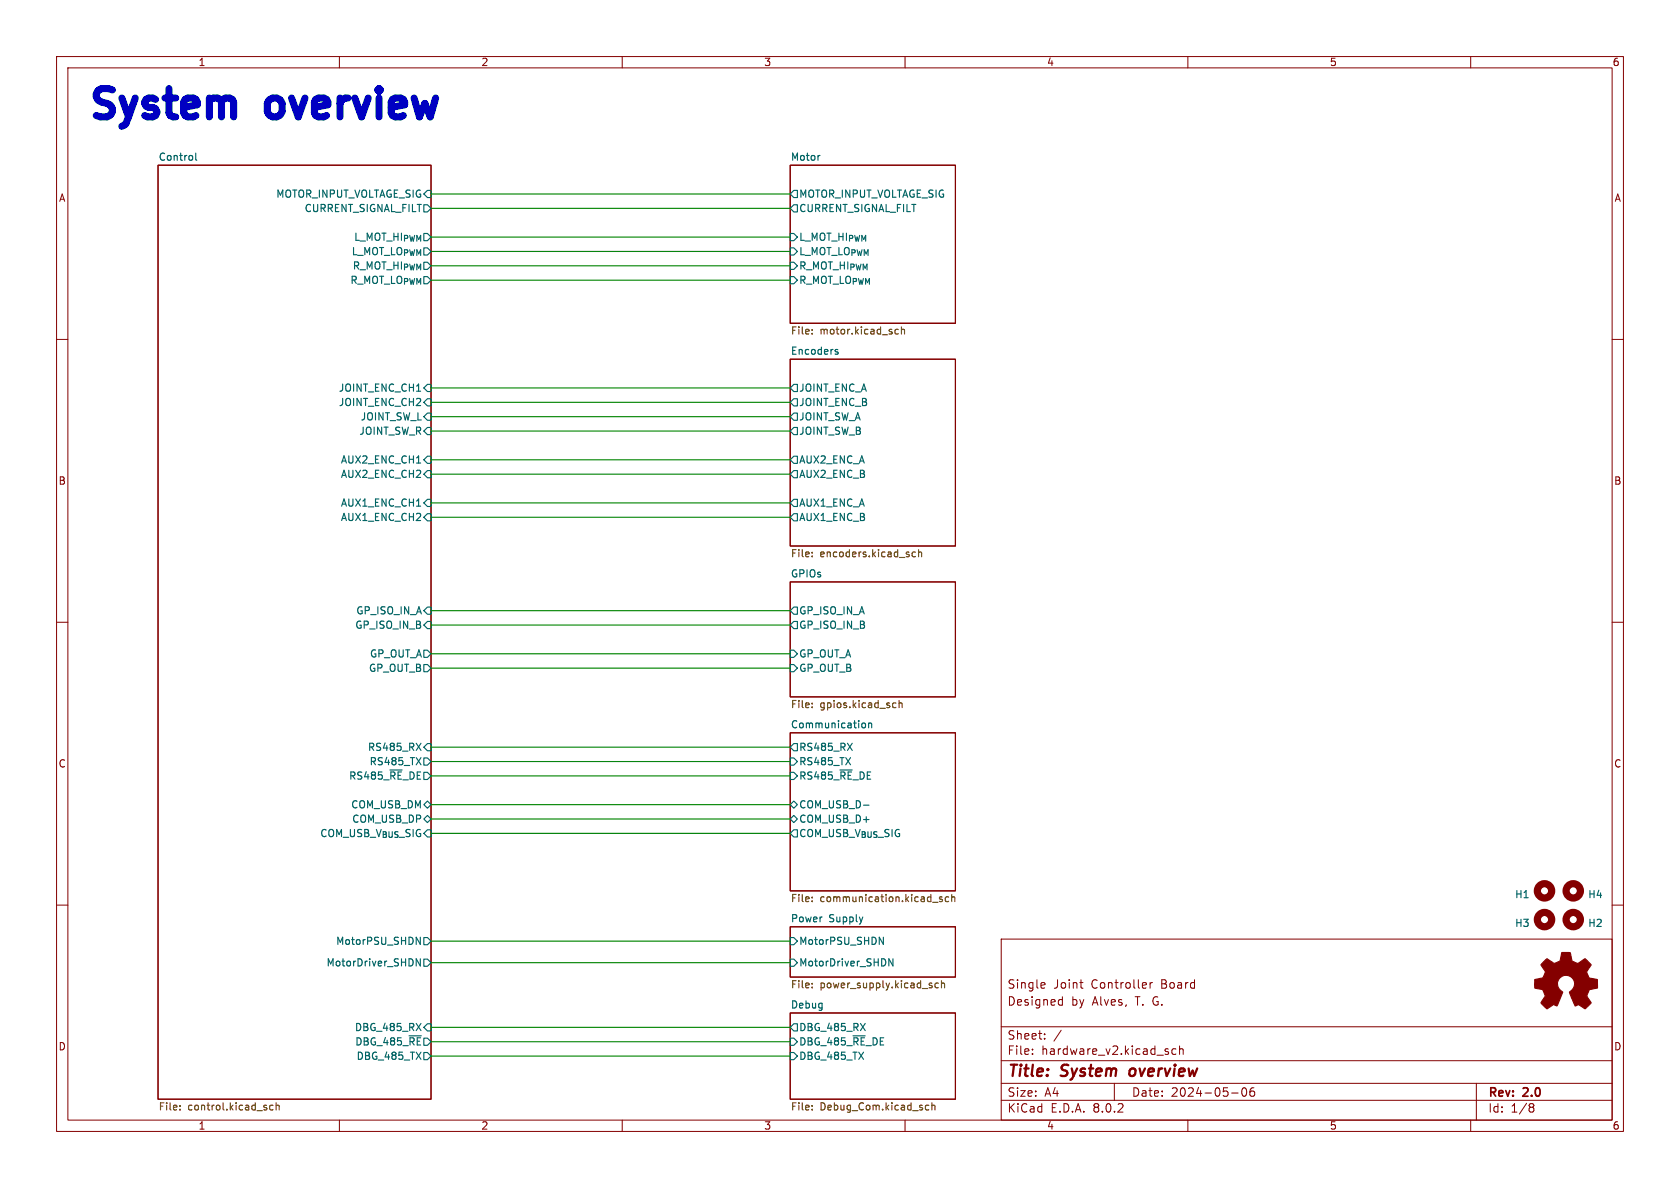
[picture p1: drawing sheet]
<svg xmlns="http://www.w3.org/2000/svg" width="297mm" height="210mm" viewBox="0 0 297 210" stroke-linecap="round" stroke-linejoin="round" font-family="sans-serif">
<g fill="none" stroke="#840000" stroke-width=".18">
<path d="M10 10h277v190h-277zM12 12h273v186h-273zM60 10v2M110 10v2M160 10v2M210 10v2M260 10v2M10 60h2M285 60h2M10 110h2M285 110h2M10 160h2"/>
<path d="M285 160h2M177 166h108v32h-108zM184.2 173.7l.5 .1v.3l-.7 .1M184.7 174.6l-.5 .1M187.4 176.7l.4 .1M187.8 176.2v1.5M187.8 177.6l-.4 .1M190.9 173.7h.6M191.3 174.7h.2M203.3 173.7v1M203.7 173.7l-.2 .1-.2 .2M60 198v2"/>
<path d="M110 198v2M160 198v2M177 194.5h108M177 191.5h108M177 187.5h108M177 181.5h108M182.5 186.3v.1M182.5 185.5v.1M184.7 183.6v.1M184.7 182.8v.1M187.6 182.1l-1.3 2M197 191.5v3"/>
<path d="M207.9 185.5l-.4-.1-.3 .3v.4l.1 .2h.6M208.5 185.5l.2-.1 .4 .1 .1 .9M208.5 184.9v1.5M210 198v2M217.7 193.2h1.2M219.7 192.4l.2-.1a.81 .81 0 0 1 .6 .6 .81 .81 0 0 1-.3 .8l-.2 .1a.81 .81 0 0 1-.3-1.4zM221.7 192.3a.59 .59 0 0 0-.7 .6v.6l.1 .2 .4 .1 .2-.1 .1-.5-.1-.3h-.5l-.2 .3M260 198v2M261 191.5v6.5M270.6 195.1h.3l.3 .3-.3 .3M270.6 195.7h.3M270.9 195.7l.2 .2 .1 .4-.3 .3h-.3"/>
</g>
<path d="M199.8 189.1l-.2 .7 .4 .4" fill="none" stroke="#840000" stroke-width=".4"/>
<path d="M27.9 29.2h48.3v165.1h-48.3zM139.7 29.2h29.2v28h-29.2zM139.7 63.5h29.2v33h-29.2zM139.7 102.9h29.2v20.3h-29.2zM139.7 129.5h29.2v28h-29.2zM139.7 179.1h29.2v15.2h-29.2zM139.7 163.8h29.2v8.9h-29.2z" fill="none" stroke="#840000" stroke-width=".2"/>
<g fill="none" stroke="#006464" stroke-width=".2">
<path d="M34.6 27.1v1.1l.2 .1M74.9 36.2h.7l.6 .6-.6 .7h-.7zM75.6 33.7h.6v1.2h-.6l-.7-.6zM140.3 33.7h.7v1.2h-.7l-.6-.6zM140.3 36.2h.7v1.3h-.7l-.6-.7zM145 27.5h-.3M139.7 41.3h.6l.7 .6-.7 .6h-.6zM139.7 43.8h.6l.7 .7-.7 .6h-.6zM139.7 46.4h.6l.7 .6-.7 .6h-.6zM139.7 48.9h.6l.7 .6-.7 .7h-.6zM73.6 69.2h.8M75.6 70.5h.6v1.3h-.6l-.7-.7z"/>
<path d="M75.6 67.9h.6v1.3h-.6l-.7-.6zM75.6 73h.6v1.3h-.6l-.7-.6zM75.6 75.6h.6v1.2h-.6l-.7-.6zM140.3 67.9h.7v1.3h-.7l-.6-.6zM140.3 70.5h.7v1.3h-.7l-.6-.7zM140.3 73h.7v1.3h-.7l-.6-.6zM140.3 75.6h.7v1.2h-.7l-.6-.6zM147.7 62.1l.4 .2 .1 .1-.2 .2h-.4M147.7 61.8h.4M73.6 89.5h.8M73.6 81.9h.8M75.6 88.3h.6v1.2h-.6l-.7-.6z"/>
<path d="M75.6 90.8h.6v1.3h-.6l-.7-.7zM75.6 83.2h.6v1.3h-.6l-.7-.7zM75.6 80.6h.6v1.3h-.6l-.7-.6zM140.3 83.2h.7v1.3h-.7l-.6-.7zM140.3 80.6h.7v1.3h-.7l-.6-.6zM140.3 90.8h.7v1.3h-.7l-.6-.7zM140.3 88.3h.7v1.2h-.7l-.6-.6zM74.9 114.9h.7l.6 .7-.6 .6h-.7zM74.9 117.5h.7l.6 .6-.6 .6h-.7zM75.6 109.9h.6v1.2h-.6l-.7-.6zM75.6 107.3h.6v1.3h-.6l-.7-.6zM139.7 114.9h.6l.7 .7-.7 .6h-.6z"/>
<path d="M139.7 117.5h.6l.7 .6-.7 .6h-.6zM140.3 109.9h.7v1.2h-.7l-.6-.6zM140.3 107.3h.7v1.3h-.7l-.6-.6zM73.6 131.4l.8 1.3M73.6 133.9l.8 1.3M74.4 131.4l-.8 1.3M74.4 133.9l-.8 1.3M74.9 134h.7l.6 .6-.6 .7h-.7zM75.6 131.4h.6v1.3h-.6l-.7-.6zM139.7 136.5h.6l.7 .7-.7 .6h-.6zM139.7 134h.6l.7 .6-.7 .7h-.6zM140.3 131.4h.7v1.3h-.7l-.6-.6z"/>
<path d="M148.5 136.1h2.2M149.8 131.4l.9 1.3M150.7 131.4l-.9 1.3M152.5 127.9l.3-.1 .2 .3-.1 .5h-.4M153.6 127.9l.1-.1 .3 .1 .1 .8M153.6 127.8v.9M74.9 144.8l.7-.7 .6 .7-.6 .6zM75.6 141.6l.6 .6-.6 .7-.7-.7zM139.7 144.8l.6-.7 .7 .7-.7 .6zM140.3 146.7h.7v1.3h-.7l-.6-.7zM140.3 141.6l.7 .6-.7 .7-.6-.7zM152.7 142.3h.9"/>
<path d="M73.6 165.7l.7 1.2v-1.2M74.3 169.5v1.3l-.7-1.3v1.3M74.9 169.5h.7l.6 .7-.6 .6h-.7zM74.9 165.7h.7l.6 .7-.6 .6h-.7zM139.7 165.7h.6l.7 .7-.7 .6h-.6zM139.7 169.5h.6l.7 .7-.7 .6h-.6zM145.2 162.1h.1M155.4 165.7l.8 1.2v-1.2M157.9 169.5v1.3l-.8-1.3v1.3M72.3 183.1h2.2M73.6 180.9l.8 1.3M74.4 180.9l-.8 1.3"/>
<path d="M74.9 186.1h.7l.6 .6-.6 .6h-.7zM75.6 181h.6v1.2h-.6l-.7-.6zM139.7 183.5h.6l.7 .7-.7 .6h-.6zM139.7 186.1h.6l.7 .6-.7 .6h-.6zM140.3 181h.7v1.2h-.7l-.6-.6zM150.8 183.1h2.2M152.1 180.9l.9 1.3M153 180.9l-.9 1.3"/>
</g>
<g fill="none" stroke="#725600" stroke-width=".2">
<path d="M143.6 58.3v.1M143.6 58.9v.2M158.3 59h.5M158.3 58.3h.5M159.4 58.3l.1-.1 .3 .1 .1 .8M159.4 57.8v1.3M143.6 97.6v.2M143.6 98.3v.1M161.8 97.6h-.3l-.3 .2 .2 .6h.4M162.4 97.7l.2-.1h.3v.8M162.4 97.2v1.2M143.6 124.3v.1"/>
<path d="M143.6 125v.1M158 124.2l.4 .1M158.4 125l-.4 .1M158.9 124.4l.2-.2 .3 .1 .1 .8M158.9 123.8v1.3M143.6 158.6v.1M143.6 159.3v.1M164.9 159.5h.9M166.6 158.6l-.3-.1-.2 .2v.2l.5 .1v.3h-.5M167.7 158.6l-.4-.1-.2 .3 .1 .5h.5M168.3 158.7l.1-.2 .3 .1 .1 .8M168.3 158.1v1.3"/>
<path d="M143.6 173.8v.2M143.6 174.5v.1M165.9 173.8h-.4l-.2 .2 .1 .6h.5M166.4 173.9l.2-.1h.3l.1 .8M166.4 173.4v1.2M31.8 196.1v.1M31.8 195.4v.1M48.3 195.4h-.4l-.2 .2 .1 .6h.5M48.8 195.5l.2-.1h.3l.1 .8M48.8 194.9v1.3M143.6 196.1v.1M143.6 195.4v.1"/>
<path d="M163.8 195.4h.4M164.2 196.2h-.4M164.7 195.5l.2-.1h.3l.1 .8M164.7 194.9v1.3"/>
</g>
<g fill="none" stroke="#840000" stroke-width="1.3">
<circle cx="273.1" cy="157.5" r="1.27"/>
<circle cx="278.1" cy="157.5" r="1.27"/>
<circle cx="273.1" cy="162.6" r="1.27"/>
<circle cx="278.1" cy="162.6" r="1.27"/>
</g>
<path d="M272.9 170l.6-.5 .9 .6a.62 .62 0 0 0 1 0l.2-.1a1.62 1.62 0 0 0 .4-1.4l.1-.2h1.5l.2 .8a.74 .74 0 0 0 .6 .9l.5 .2 1.3-.8 1.1 1-.4 .7a.75 .75 0 0 0-.2 1.2l.2 .5 1.5 .3v1.5l-1.4 .2-.1 .2a1.23 1.23 0 0 0-.3 1.2l.7 1-.1 .1-1 .9-.8-.5a.54 .54 0 0 0-.9 0l-1-2.3a2.33 2.33 0 0 0 .8-2 1.54 1.54 0 0 0-2.5-.7 1.54 1.54 0 0 0 .5 2.6l-1.1 2.4a.69 .69 0 0 0-1.1 .2l-.6 .3-1.1-1 .8-1.2-.2-.6a.71 .71 0 0 0-.9-.7l-.8-.2v-1.4l.5-.1a1.11 1.11 0 0 0 1.2-.7 .72 .72 0 0 0-.2-1.2l-.4-.7z" fill="#840000" stroke="#840000" stroke-width=".2"/>
<g fill="none" stroke="#008400" stroke-width=".2">
<path d="M76.2 36.8h63.5M76.2 34.3h63.5M76.2 41.9h63.5M76.2 49.5h63.5M76.2 44.5h63.5M76.2 47h63.5M76.2 68.6h63.5M76.2 76.2h63.5M76.2 73.7h63.5M76.2 71.1h63.5M76.2 91.4h63.5M76.2 83.8h63.5"/>
<path d="M76.2 81.3h63.5M76.2 88.9h63.5M76.2 110.5h63.5M76.2 108h63.5M76.2 115.6h63.5M76.2 118.1h63.5M76.2 132.1h63.5M76.2 137.2h63.5M76.2 134.6h63.5M76.2 142.2h63.5M76.2 147.3h63.5M76.2 144.8h63.5"/>
<path d="M76.2 166.4h63.5M76.2 170.2h63.5M76.2 186.7h63.5M76.2 184.2h63.5M76.2 181.6h63.5"/>
</g>
<g font-size="7" fill="#0000c2">
<text x="15.2" y="21.3">System</text>
<text x="48.2" y="21.3">overview</text>
</g>
<g font-size="2.8" fill="#840000">
<text x="178" y="190.9">Title:</text>
<text x="187.7" y="190.9">System</text>
<text x="200.6" y="190.9">overview</text>
</g>
<g font-size="2.1" fill="#840000">
<text x="178" y="178">Designed</text>
<text x="178" y="175">Single</text>
<text x="186.2" y="175">Joint</text>
<text x="189.4" y="178">by</text>
<text x="193" y="175">Controller</text>
<text x="193.2" y="178">Alves,</text>
<text x="200.9" y="178">T. G.</text>
<text x="205.4" y="175">Board</text>
<text x="178" y="184">Sheet:</text>
<text x="178" y="186.7">File:</text>
<text x="184.1" y="186.7">hardware_v2.kicad_sch</text>
<text x="178" y="196.9">KiCad</text>
<text x="178" y="194.1">Size:</text>
<text x="184.7" y="194.1">A4</text>
<text x="185.7" y="196.9">E.D.A.</text>
<text x="193.3" y="196.9">8.0.2</text>
<text x="200" y="194.1">Date:</text>
<text x="207" y="194.1">2024-05-06</text>
<text x="263" y="194.3">Rev:</text>
<text x="263" y="196.9">Id:</text>
<text x="267.1" y="196.9">1/8</text>
<text x="269.4" y="194.3">2.0</text>
</g>
<g font-size="1.8" fill="#840000">
<text x="35" y="11.9">1</text>
<text x="85" y="11.9">2</text>
<text x="135" y="11.9">3</text>
<text x="185" y="11.9">4</text>
<text x="235" y="11.9">5</text>
<text x="285" y="11.9">6</text>
<text x="10.3" y="35.9">A</text>
<text x="285.3" y="35.9">A</text>
<text x="10.3" y="85.9">B</text>
<text x="285.3" y="85.9">B</text>
<text x="10.3" y="135.9">C</text>
<text x="285.3" y="135.9">C</text>
<text x="10.3" y="185.9">D</text>
<text x="285.3" y="185.9">D</text>
<text x="35" y="199.9">1</text>
<text x="85" y="199.9">2</text>
<text x="135" y="199.9">3</text>
<text x="185" y="199.9">4</text>
<text x="235" y="199.9">5</text>
<text x="285" y="199.9">6</text>
</g>
<g font-size="1.8" fill="#006464">
<text x="27.9" y="28.5">Control</text>
<text x="139.7" y="28.5">Motor</text>
<text x="48.6" y="35.2">MOTOR_INPUT_VOLTAGE_SIG</text>
<text x="141.2" y="35.2">MOTOR_INPUT_VOLTAGE_SIG</text>
<text x="53.7" y="37.8">CURRENT_SIGNAL_FILT</text>
<text x="141.2" y="37.8">CURRENT_SIGNAL_FILT</text>
<text x="61.9" y="45.4">L_MOT_LO_{PWM}</text>
<text x="62.1" y="47.9">R_MOT_HI_{PWM}</text>
<text x="62.4" y="42.8">L_MOT_HI_{PWM}</text>
<text x="141.2" y="42.8">L_MOT_HI_{PWM}</text>
<text x="141.2" y="45.4">L_MOT_LO_{PWM}</text>
<text x="141.2" y="47.9">R_MOT_HI_{PWM}</text>
<text x="61.7" y="50.5">R_MOT_LO_{PWM}</text>
<text x="141.2" y="50.5">R_MOT_LO_{PWM}</text>
<text x="139.7" y="62.8">Encoders</text>
<text x="59.7" y="69.5">JOINT_ENC_CH1</text>
<text x="141.2" y="69.5">JOINT_ENC_A</text>
<text x="59.7" y="72.1">JOINT_ENC_CH2</text>
<text x="63.3" y="77.1">JOINT_SW_R</text>
<text x="63.6" y="74.6">JOINT_SW_L</text>
<text x="141.2" y="72.1">JOINT_ENC_B</text>
<text x="141.2" y="74.6">JOINT_SW_A</text>
<text x="141.2" y="77.1">JOINT_SW_B</text>
<text x="60.1" y="82.2">AUX2_ENC_CH1</text>
<text x="141.2" y="82.2">AUX2_ENC_A</text>
<text x="60.1" y="89.8">AUX1_ENC_CH1</text>
<text x="60.1" y="84.8">AUX2_ENC_CH2</text>
<text x="141.2" y="84.8">AUX2_ENC_B</text>
<text x="141.2" y="89.8">AUX1_ENC_A</text>
<text x="60.1" y="92.4">AUX1_ENC_CH2</text>
<text x="141.2" y="92.4">AUX1_ENC_B</text>
<text x="139.7" y="102.2">GPIOs</text>
<text x="62.6" y="111.4">GP_ISO_IN_B</text>
<text x="62.8" y="108.9">GP_ISO_IN_A</text>
<text x="141.2" y="111.4">GP_ISO_IN_B</text>
<text x="141.2" y="108.9">GP_ISO_IN_A</text>
<text x="65" y="119">GP_OUT_B</text>
<text x="65.2" y="116.5">GP_OUT_A</text>
<text x="141.2" y="116.5">GP_OUT_A</text>
<text x="141.2" y="119">GP_OUT_B</text>
<text x="139.7" y="128.8">Communication</text>
<text x="64.8" y="133">RS485_RX</text>
<text x="65.1" y="135.6">RS485_TX</text>
<text x="141.2" y="135.6">RS485_TX</text>
<text x="141.2" y="133">RS485_RX</text>
<text x="61.5" y="138.1">RS485_~{RE}_DE</text>
<text x="61.9" y="143.2">COM_USB_DM</text>
<text x="141.2" y="138.1">RS485_~{RE}_DE</text>
<text x="141.2" y="143.2">COM_USB_D-</text>
<text x="56.4" y="148.3">COM_USB_V_{BUS}_SIG</text>
<text x="62.1" y="145.7">COM_USB_DP</text>
<text x="141.2" y="148.3">COM_USB_V_{BUS}_SIG</text>
<text x="141.2" y="145.7">COM_USB_D+</text>
<text x="267.7" y="159">H1</text>
<text x="280.6" y="159">H4</text>
<text x="59.2" y="167.3">MotorPSU_SHDN</text>
<text x="139.7" y="163.1">Power</text>
<text x="141.2" y="167.3">MotorPSU_SHDN</text>
<text x="146.6" y="163.1">Supply</text>
<text x="267.7" y="164.1">H3</text>
<text x="280.6" y="164.1">H2</text>
<text x="57.5" y="171.1">MotorDriver_SHDN</text>
<text x="141.2" y="171.1">MotorDriver_SHDN</text>
<text x="139.7" y="178.4">Debug</text>
<text x="62.5" y="182.5">DBG_485_RX</text>
<text x="62.6" y="185.1">DBG_485_~{RE}</text>
<text x="141.2" y="182.5">DBG_485_RX</text>
<text x="141.2" y="185.1">DBG_485_~{RE}_DE</text>
<text x="62.8" y="187.6">DBG_485_TX</text>
<text x="141.2" y="187.6">DBG_485_TX</text>
</g>
<g font-size="1.8" fill="#725600">
<text x="139.7" y="59.6">File:</text>
<text x="145.1" y="59.6">motor.kicad_sch</text>
<text x="139.7" y="99">File:</text>
<text x="145.1" y="99">encoders.kicad_sch</text>
<text x="139.7" y="125.6">File:</text>
<text x="145.1" y="125.6">gpios.kicad_sch</text>
<text x="139.7" y="159.9">File:</text>
<text x="145.1" y="159.9">communication.kicad_sch</text>
<text x="139.7" y="175.2">File:</text>
<text x="145.1" y="175.2">power_supply.kicad_sch</text>
<text x="27.9" y="196.8">File:</text>
<text x="33.3" y="196.8">control.kicad_sch</text>
<text x="139.7" y="196.8">File:</text>
<text x="145.1" y="196.8">Debug_Com.kicad_sch</text>
</g>
</svg>
